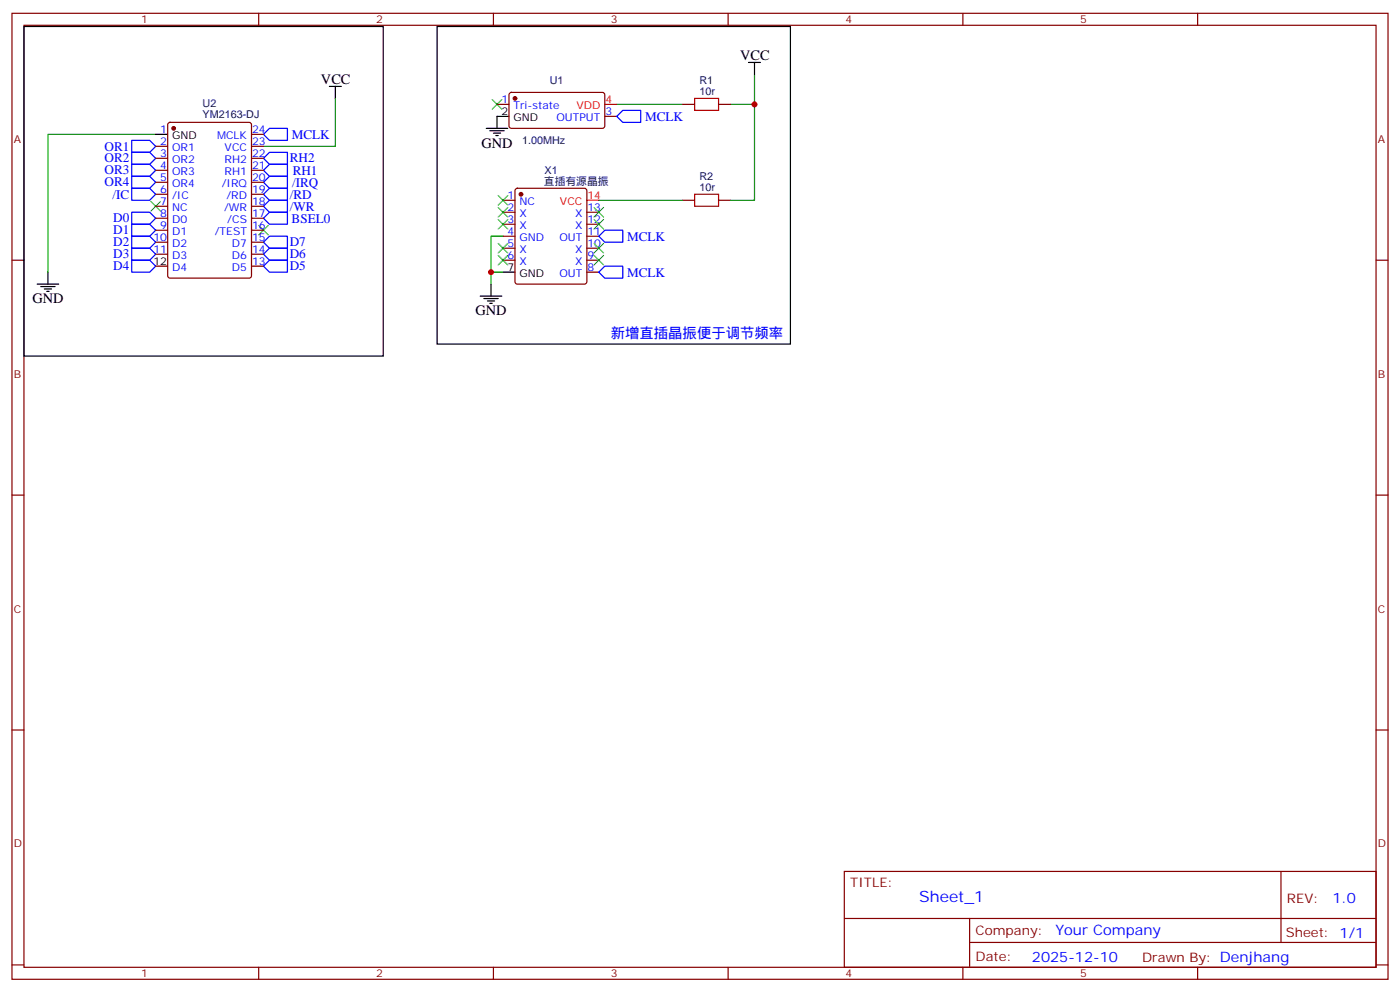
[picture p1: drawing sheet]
<svg xmlns="http://www.w3.org/2000/svg" width="412mm" height="292mm" viewBox="0 0 412 292" stroke-linecap="round" stroke-linejoin="round" font-family="sans-serif">
<g fill="none" stroke="#870000" stroke-width=".35">
<path d="M3.5 3.9h405.4v284.4h-405.4zM7.1 7.4h398.2v277.3h-398.2zM76.2 3.9v3.5M145.3 3.9v3.5M214.5 3.9v3.5M283.6 3.9v3.5M352.8 3.9v3.5M49.6 36.2l.5-.2h23.3l.6 .4 .1 44.8-.5 .6-23.5 .1-.7-.5v-44.7zM74.1 39.5h3.5M146.4 30.7h3.5M150.2 27.4l.4-.2 27.1 .1 .5 .6-.1 9.5-.7 .4-27-.1-.5-.6v-9.2zM178.2 34.3h3.5"/>
<path d="M201.1 30.7h3.5M211.7 30.7h3.5M45.9 43.1h3.5M45.9 46.6h3.5M45.9 50.1h3.5M45.9 53.7h3.5M45.9 57.2h3.5M74.1 43.1h3.5M74.1 46.6h3.5M74.1 50.1h3.5M74.1 53.7h3.5M74.1 57.2h3.5"/>
<path d="M148.2 58.9h3.5M151.9 55.6l.5-.2h19.8l.5 .2 .2 .5v26.8l-.3 .5-.4 .2h-19.8l-.5-.2-.2-.5v-26.8zM201.1 58.9h3.5M211.7 58.9h3.5M3.5 76.6h3.6M45.9 60.7h3.5M45.9 64.2h3.5M45.9 67.8h3.5M45.9 71.3h3.5M45.9 74.8h3.5M45.9 78.4h3.5M74.1 60.7h3.5"/>
<path d="M74.1 64.2h3.5M74.1 67.8h3.5M74.1 71.3h3.5M74.1 74.8h3.5M74.1 78.4h3.5M148.2 76.6h3.5M148.2 62.5h3.5M148.2 66h3.5M148.2 69.5h3.5M148.2 73.1h3.5M172.9 76.6h3.5M172.9 62.5h3.5"/>
<path d="M172.9 66h3.5M172.9 69.5h3.5M172.9 73.1h3.5M405.3 76.6h3.6M172.9 80.1h3.5M3.5 145.7h3.6M405.3 145.7h3.6M3.5 214.9h3.6M405.3 214.9h3.6M248.7 256.5h156.6v28.2h-156.6zM377.3 256.5v20.9M248.7 270.4h156.5"/>
<path d="M285.6 277.4h119.6M285.6 270.4v14.1M3.5 284h3.6M76.2 284.7v3.6M145.3 284.7v3.6M214.5 284.7v3.6M283.6 284.7v3.6M352.8 284.7v3.6M405.3 284h3.6"/>
</g>
<g fill="none" stroke="#00f" stroke-width=".35">
<path d="M79.4 37.8h5.3v3.5h-5.3l-1.8-1.8zM183.4 32.5h5.3v3.5h-5.3l-1.7-1.7zM38.8 55.4h5.3l1.8 1.8-1.8 1.7h-5.3zM38.8 41.3h5.3l1.8 1.8-1.8 1.7h-5.3zM38.8 44.8h5.3l1.8 1.8-1.8 1.8h-5.3zM38.8 48.4h5.3l1.8 1.7-1.8 1.8h-5.3zM38.8 51.9h5.3l1.8 1.8-1.8 1.7h-5.3zM79.4 55.4h5.3v3.5h-5.3l-1.8-1.7zM79.4 51.9h5.3v3.5h-5.3l-1.8-1.7zM79.4 58.9h5.3v3.6h-5.3l-1.8-1.8zM79.4 48.4h5.3v3.5h-5.3l-1.8-1.8zM79.4 44.8h5.3v3.6h-5.3l-1.8-1.8z"/>
<path d="M38.8 62.5h5.3l1.8 1.7-1.8 1.8h-5.3zM38.8 69.5h5.3l1.8 1.8-1.8 1.8h-5.3zM38.8 76.6h5.3l1.8 1.8-1.8 1.7h-5.3zM38.8 73.1h5.3l1.8 1.7-1.8 1.8h-5.3zM38.8 66h5.3l1.8 1.8-1.8 1.7h-5.3zM79.4 73.1h5.3v3.5h-5.3l-1.8-1.8zM79.4 69.5h5.3v3.6h-5.3l-1.8-1.8zM79.4 76.6h5.3v3.5h-5.3l-1.8-1.7zM79.4 62.5h5.3v3.5h-5.3l-1.8-1.8zM178.2 67.8h5.2v3.5h-5.2l-1.8-1.8zM178.2 78.4h5.2v3.5h-5.2l-1.8-1.8z"/>
</g>
<g fill="none" stroke="#3c3" stroke-width=".35">
<path d="M145 29.3l2.8 2.8M147.8 29.3l-2.8 2.8M44.4 59.3l2.9 2.8M47.3 59.3l-2.9 2.8M146.8 57.5l2.8 2.9M149.6 57.5l-2.8 2.9M76.2 66.4l2.8 2.8M79 66.4l-2.8 2.8M146.8 61.1l2.8 2.8M146.8 64.6l2.8 2.8M146.8 71.6l2.8 2.9M146.8 75.2l2.8 2.8"/>
<path d="M149.6 61.1l-2.8 2.8M149.6 64.6l-2.8 2.8M149.6 71.6l-2.8 2.9M149.6 75.2l-2.8 2.8M175 75.2l2.8 2.8M175 71.6l2.8 2.9M175 64.6l2.8 2.8M175 61.1l2.8 2.8M177.8 75.2l-2.8 2.8M177.8 71.6l-2.8 2.9M177.8 64.6l-2.8 2.8M177.8 61.1l-2.8 2.8"/>
</g>
<g fill="none" stroke="#000" stroke-width=".35">
<path d="M7.1 7.8h105.8v97h-105.8zM128.8 7.8h104v93.5h-104zM220.5 18.4h3.5M222.2 18.4v3.5M45.9 39.5h3.5M97 25.4h3.5M98.8 25.4v3.6M143.2 37.8h6.4M144.3 38.5h4.2M145.3 39.2h2.2M146 39.9h.8M149.9 34.3h-3.5v3.5"/>
<path d="M10.9 83.6h6.4M12 84.3h4.2M13.1 85.1h2.1M13.8 85.8h.7M14.1 80.1v3.5M141.5 87.2h6.3M142.5 87.9h4.3M143.6 88.6h2.1M144.3 89.3h.7M144.6 83.6v3.6M148.2 80.1h3.5"/>
</g>
<path d="M45.9 39.5h-31.8v40.6M98.8 29v14.1h-21.2M181.7 30.7h19.4M222.2 21.9v8.8h-7M222.2 30.7v28.2h-7M176.4 58.9h24.7M148.2 69.5h-3.6v14.1M144.6 80.1h3.6" fill="none" stroke="#008700" stroke-width=".35"/>
<path d="M204.6 29h7.1v3.5h-7.1zM204.6 57.2h7.1v3.5h-7.1z" fill="none" stroke="#a10000" stroke-width=".35"/>
<path d="M178.2 30.7h3.5M172.9 58.9h3.5" fill="none" stroke="#f00" stroke-width=".35"/>
<g fill="#870000" stroke="#870000" stroke-width=".35">
<circle cx="151.7" cy="29" r=".53"/>
<circle cx="51.2" cy="37.8" r=".53"/>
<circle cx="153.5" cy="57.2" r=".53"/>
</g>
<g fill="#c00">
<circle cx="144.6" cy="80.1" r=".88"/>
<circle cx="222.3" cy="30.7" r=".88"/>
</g>
<text font-size="4.6" fill="#00f" x="270.8" y="265.5">Sheet_1</text>
<g font-size="4.2">
<text x="218" y="17.7">VCC</text>
<text x="94.5" y="24.7">VCC</text>
<text x="141.8" y="43.4">GND</text>
<text x="9.5" y="89.3">GND</text>
<text x="140.1" y="92.8">GND</text>
</g>
<g font-size="4.2" fill="#00f">
<text x="179.9" y="99.5">新增直插晶振便于调节频率</text>
<text x="392.5" y="265.8">1.0</text>
<text x="310.9" y="275.3">Your Company</text>
<text x="304" y="283.1">2025-12-10</text>
</g>
<g font-size="3.9" fill="#00f">
<text x="190" y="35.5">MCLK</text>
<text x="85.9" y="40.8">MCLK</text>
<text x="30.8" y="44.3">OR1</text>
<text x="30.8" y="47.8">OR2</text>
<text x="85.4" y="47.8">RH2</text>
<text x="30.8" y="51.3">OR3</text>
<text x="86.2" y="51.4">RH1</text>
<text x="30.8" y="54.8">OR4</text>
<text x="33.2" y="58.4">/IC</text>
<text x="85.4" y="58.4">/RD</text>
<text x="86" y="54.9">/IRQ</text>
<text x="33.4" y="65.5">D0</text>
<text x="85.4" y="62">/WR</text>
<text x="85.9" y="65.5">BSEL0</text>
<text x="33.4" y="68.9">D1</text>
<text x="184.7" y="70.8">MCLK</text>
<text x="33.4" y="72.5">D2</text>
<text x="33.4" y="76">D3</text>
<text x="85.4" y="76">D6</text>
<text x="85.4" y="72.5">D7</text>
<text x="33.4" y="79.5">D4</text>
<text x="85.4" y="79.5">D5</text>
<text x="184.7" y="81.4">MCLK</text>
</g>
<g font-size="3.9" fill="#800">
<text x="250.5" y="261.1">TITLE:</text>
<text x="379.1" y="265.8">REV:</text>
<text x="287.4" y="275.3">Company:</text>
<text x="378.7" y="275.9">Sheet: 1/1</text>
<text x="287.4" y="283">Date:</text>
<text x="336.4" y="283.1">Draw</text>
<text x="346.6" y="283.1">n By: Denjhang</text>
</g>
<g font-size="3.2" fill="#800">
<text x="41.6" y="6.9">1</text>
<text x="110.8" y="6.9">2</text>
<text x="179.9" y="6.9">3</text>
<text x="249.1" y="6.9">4</text>
<text x="318.2" y="6.9">5</text>
<text x="4.1" y="42">A</text>
<text x="405.9" y="42">A</text>
<text x="4.1" y="111.2">B</text>
<text x="405.9" y="111.2">B</text>
<text x="4.1" y="180.3">C</text>
<text x="405.9" y="180.3">C</text>
<text x="4.1" y="249.4">D</text>
<text x="405.9" y="249.4">D</text>
<text x="41.6" y="287.7">1</text>
<text x="110.8" y="287.7">2</text>
<text x="179.9" y="287.7">3</text>
<text x="249.1" y="287.7">4</text>
<text x="318.2" y="287.7">5</text>
</g>
<g font-size="3.2" fill="#000080">
<text x="161.9" y="24.8">U1</text>
<text x="206" y="27.9">10r</text>
<text x="206" y="24.7">R1</text>
<text x="59.7" y="34.8">YM2163-DJ</text>
<text x="59.7" y="31.6">U2</text>
<text x="153.8" y="42.5">1.00MHz</text>
<text x="160.4" y="51.2">X1</text>
<text x="206" y="53">R2</text>
<text x="160.2" y="54.3">直插有源晶振</text>
<text x="206" y="56.1">10r</text>
</g>
<g font-size="3.2">
<text x="147.7" y="33.9">2</text>
<text x="151.2" y="35.7">GND</text>
<text x="50.7" y="41">GND</text>
<text x="45.2" y="78">12</text>
<text x="149.5" y="79.8">7</text>
<text x="153" y="81.5">GND</text>
</g>
<g font-size="3.2" fill="#00f">
<text x="147.7" y="30.4">1</text>
<text x="151.2" y="32.1">Tri-state</text>
<text x="163.9" y="35.7">OUTPUT</text>
<text x="178.3" y="33.9">3</text>
<text x="47.2" y="39.2">1</text>
<text x="63.9" y="41">MCLK</text>
<text x="74.3" y="39.2">24</text>
<text x="47.2" y="46.2">3</text>
<text x="47.2" y="42.7">2</text>
<text x="50.7" y="44.5">OR1</text>
<text x="66.2" y="44.5">VCC</text>
<text x="74.3" y="42.7">23</text>
<text x="74.3" y="46.2">22</text>
<text x="47.2" y="53.3">5</text>
<text x="47.2" y="49.8">4</text>
<text x="50.7" y="51.5">OR3</text>
<text x="50.7" y="48">OR2</text>
<text x="66.2" y="48">RH2</text>
<text x="66.2" y="51.5">RH1</text>
<text x="74.3" y="49.8">21</text>
<text x="74.3" y="53.3">20</text>
<text x="47.2" y="56.8">6</text>
<text x="50.7" y="58.6">/IC</text>
<text x="50.7" y="55.1">OR4</text>
<text x="65.3" y="55.1">/IRQ</text>
<text x="66.7" y="58.6">/RD</text>
<text x="74.3" y="56.8">19</text>
<text x="149.5" y="58.6">1</text>
<text x="47.2" y="63.9">8</text>
<text x="47.2" y="60.4">7</text>
<text x="50.7" y="65.7">D0</text>
<text x="50.7" y="62.1">NC</text>
<text x="66" y="62.1">/WR</text>
<text x="67" y="65.7">/CS</text>
<text x="74.3" y="60.4">18</text>
<text x="74.3" y="63.9">17</text>
<text x="149.5" y="65.7">3</text>
<text x="149.5" y="62.1">2</text>
<text x="153" y="63.9">X</text>
<text x="153" y="60.4">NC</text>
<text x="169.4" y="63.9">X</text>
<text x="173" y="62.1">13</text>
<text x="173" y="65.7">12</text>
<text x="45.2" y="70.9">10</text>
<text x="47.2" y="67.4">9</text>
<text x="50.7" y="69.2">D1</text>
<text x="63.2" y="69.2">/TEST</text>
<text x="74.3" y="67.4">16</text>
<text x="74.3" y="70.9">15</text>
<text x="149.5" y="69.2">4</text>
<text x="153" y="70.9">GND</text>
<text x="153" y="67.4">X</text>
<text x="164.8" y="70.9">OUT</text>
<text x="169.4" y="67.4">X</text>
<text x="173" y="69.2">11</text>
<text x="45.2" y="74.5">11</text>
<text x="50.7" y="76.2">D3</text>
<text x="50.7" y="72.7">D2</text>
<text x="68.3" y="72.7">D7</text>
<text x="68.3" y="76.2">D6</text>
<text x="74.3" y="74.5">14</text>
<text x="74.3" y="78">13</text>
<text x="149.5" y="76.2">6</text>
<text x="149.5" y="72.7">5</text>
<text x="153" y="78">X</text>
<text x="153" y="74.5">X</text>
<text x="169.4" y="74.5">X</text>
<text x="169.4" y="78">X</text>
<text x="173" y="72.7">10</text>
<text x="173" y="76.2">9</text>
<text x="50.7" y="79.8">D4</text>
<text x="68.3" y="79.8">D5</text>
<text x="164.8" y="81.5">OUT</text>
<text x="173" y="79.8">8</text>
</g>
<g font-size="3.2" fill="#f00">
<text x="169.8" y="32.1">VDD</text>
<text x="178.3" y="30.4">4</text>
<text x="173" y="58.6">14</text>
<text x="165" y="60.4">VCC</text>
</g>
</svg>
